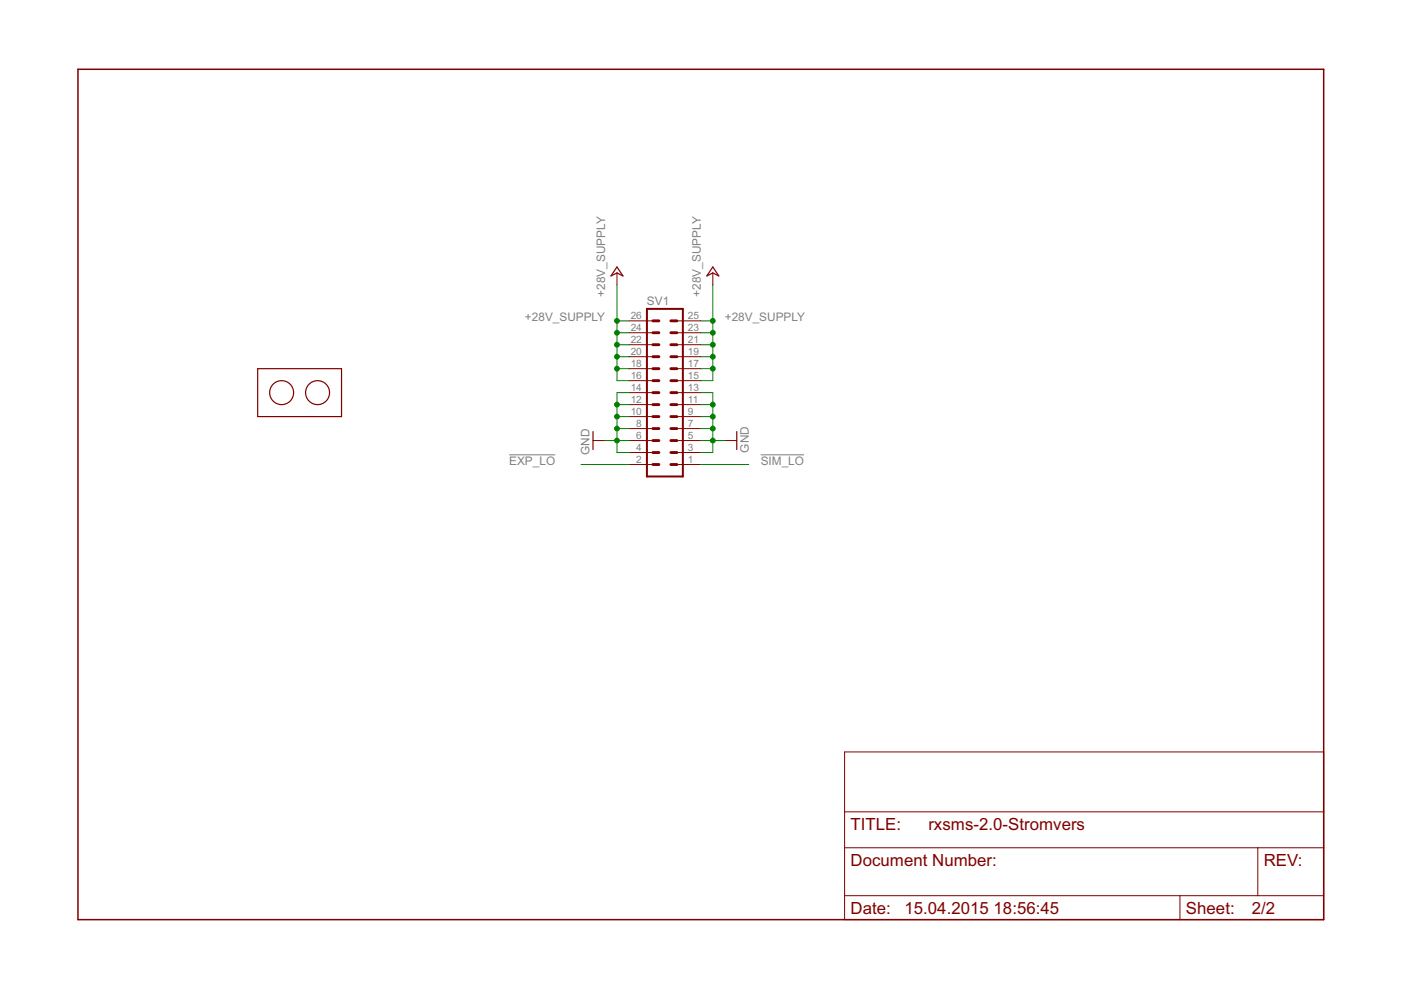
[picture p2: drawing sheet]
<svg xmlns="http://www.w3.org/2000/svg" width="297mm" height="210mm" viewBox="0 0 297 210" stroke-linecap="round" stroke-linejoin="round" font-family="sans-serif">
<path d="M107.9 96.4h9.8M161.3 96.4h9.2" fill="none" stroke="#808080" stroke-width=".21"/>
<path d="M137.2 65.5h7.6v35.5h-7.6z" fill="none" stroke="#800000" stroke-width=".42"/>
<g fill="none" stroke="#800000" stroke-width=".61">
<path d="M138.4 78.2h1.3M138.4 75.6h1.3M138.4 73.1h1.3M138.4 70.5h1.3M138.4 68h1.3M142.2 78.2h1.3M142.2 75.6h1.3M142.2 73.1h1.3M142.2 70.5h1.3M142.2 68h1.3M138.4 88.3h1.3M138.4 90.9h1.3"/>
<path d="M138.4 93.4h1.3M138.4 95.9h1.3M138.4 98.5h1.3M138.4 85.8h1.3M138.4 83.2h1.3M138.4 80.7h1.3M142.2 88.3h1.3M142.2 90.9h1.3M142.2 93.4h1.3M142.2 95.9h1.3M142.2 98.5h1.3M142.2 85.8h1.3"/>
<path d="M142.2 83.2h1.3M142.2 80.7h1.3"/>
</g>
<g fill="none" stroke="#800000" stroke-width=".21">
<path d="M130.8 57.9v2.5M151.1 57.9v2.5M133.3 78.2h5.1M133.3 75.6h5.1M133.3 73.1h5.1M133.3 70.5h5.1M133.3 68h5.1M143.5 78.2h5.1M143.5 75.6h5.1M143.5 73.1h5.1M143.5 70.5h5.1M143.5 68h5.1"/>
<path d="M125.7 93.4h2.6M133.3 98.5h5.1M133.3 95.9h5.1M133.3 93.4h5.1M133.3 90.9h5.1M133.3 88.3h5.1M133.3 85.8h5.1M133.3 83.2h5.1M133.3 80.7h5.1M143.5 98.5h5.1M143.5 95.9h5.1M143.5 93.4h5.1"/>
<path d="M143.5 90.9h5.1M143.5 88.3h5.1M143.5 85.8h5.1M143.5 83.2h5.1M143.5 80.7h5.1M153.7 93.4h2.5M179.1 159.4h101.5v35.6h-101.5zM179.1 179.7h101.5M179.1 172.1h101.5M266.7 179.7v10.2M179.1 189.9h101.5M250.2 189.9v5.1"/>
</g>
<path d="M16.5 14.7h264.1v180.3h-264.1z" fill="none" stroke="#800000" stroke-width=".32"/>
<g fill="none" stroke="#800000" stroke-width=".25">
<path d="M130.8 56.6l1.3 1.9-1.3-.6-1.3 .6zM151.1 56.6l1.3 1.9-1.3-.6-1.2 .6zM54.6 78.2h17.8v10.1h-17.8zM125.7 91.5v3.8M156.2 91.5v3.8"/>
<circle cx="59.7" cy="83.2" r="2.54"/>
<circle cx="67.3" cy="83.2" r="2.54"/>
</g>
<g fill="none" stroke="#008000" stroke-width=".21">
<path d="M130.8 60.4v20.3h2.5M130.8 68h2.5M130.8 78.2h2.5M130.8 75.6h2.5M130.8 73.1h2.5M130.8 70.5h2.5M148.6 68h2.5M148.6 78.2h2.5M148.6 75.6h2.5M148.6 73.1h2.5M148.6 70.5h2.5M151.1 60.4v20.3h-2.5"/>
<path d="M123.2 98.5h10.1M128.3 93.4h5M130.8 85.8h2.5M130.8 88.3h2.5M130.8 90.9h2.5M133.3 83.2h-2.5v12.7h2.5M148.6 98.5h10.1M148.6 83.2h2.5v12.7h-2.5M148.6 93.4h5.1M148.6 85.8h2.5M148.6 88.3h2.5M148.6 90.9h2.5"/>
</g>
<g fill="#008000" stroke="#008000" stroke-width=".21">
<circle cx="130.8" cy="78.2" r=".51"/>
<circle cx="130.8" cy="75.6" r=".51"/>
<circle cx="130.8" cy="73.1" r=".51"/>
<circle cx="130.8" cy="70.5" r=".51"/>
<circle cx="130.8" cy="68" r=".51"/>
<circle cx="151.1" cy="78.2" r=".51"/>
<circle cx="151.1" cy="75.6" r=".51"/>
<circle cx="151.1" cy="73.1" r=".51"/>
<circle cx="151.1" cy="70.5" r=".51"/>
<circle cx="151.1" cy="68" r=".51"/>
<circle cx="130.8" cy="85.8" r=".51"/>
<circle cx="130.8" cy="88.3" r=".51"/>
<circle cx="130.8" cy="90.9" r=".51"/>
<circle cx="130.8" cy="93.4" r=".51"/>
<circle cx="151.1" cy="93.4" r=".51"/>
<circle cx="151.1" cy="90.9" r=".51"/>
<circle cx="151.1" cy="88.3" r=".51"/>
<circle cx="151.1" cy="85.8" r=".51"/>
</g>
<g font-size="4" fill="#800000">
<text x="180.3" y="175.9">TITLE:</text>
<text x="196.8" y="175.9">rxsms-2.0-Stromvers</text>
<text x="180.3" y="183.6">Document Number:</text>
<text x="267.9" y="183.6">REV:</text>
<text x="180.3" y="193.7">Date:</text>
<text x="191.8" y="193.7">15.04.2015</text>
<text x="210.7" y="193.7">18:56:45</text>
<text x="251.4" y="193.7">Sheet:</text>
<text x="265.4" y="193.7">2/2</text>
</g>
<g font-size="2.8" fill="#808080">
<text x="128.3" y="62.9" transform="rotate(-90 128.3 62.9)">+28V_SUPPLY</text>
<text x="137.2" y="64.7">SV1</text>
<text x="148.6" y="62.9" transform="rotate(-90 148.6 62.9)">+28V_SUPPLY</text>
<text x="111.3" y="68">+28V_SUPPLY</text>
<text x="153.7" y="68">+28V_SUPPLY</text>
<text x="158.7" y="96" transform="rotate(-90 158.7 96)">GND</text>
<text x="108" y="98.5">EXP_LO</text>
<text x="125" y="96.4" transform="rotate(-90 125 96.4)">GND</text>
<text x="161.3" y="98.5">SIM_LO</text>
</g>
<g font-size="2.4" fill="#808080">
<text x="133.7" y="70.2">24</text>
<text x="133.7" y="67.7">26</text>
<text x="145.8" y="70.2">23</text>
<text x="145.8" y="67.7">25</text>
<text x="133.7" y="77.8">18</text>
<text x="133.7" y="75.3">20</text>
<text x="133.7" y="72.7">22</text>
<text x="145.8" y="77.8">17</text>
<text x="145.8" y="75.3">19</text>
<text x="145.8" y="72.7">21</text>
<text x="133.7" y="82.9">14</text>
<text x="133.7" y="80.4">16</text>
<text x="145.8" y="82.9">13</text>
<text x="145.8" y="80.4">15</text>
<text x="133.7" y="88">10</text>
<text x="133.7" y="85.4">12</text>
<text x="145.8" y="88">9</text>
<text x="145.8" y="85.4">11</text>
<text x="134.9" y="95.6">4</text>
<text x="134.9" y="93.1">6</text>
<text x="134.9" y="90.5">8</text>
<text x="145.8" y="95.6">3</text>
<text x="145.8" y="93.1">5</text>
<text x="145.8" y="90.5">7</text>
<text x="134.9" y="98.1">2</text>
<text x="145.8" y="98.1">1</text>
</g>
</svg>
